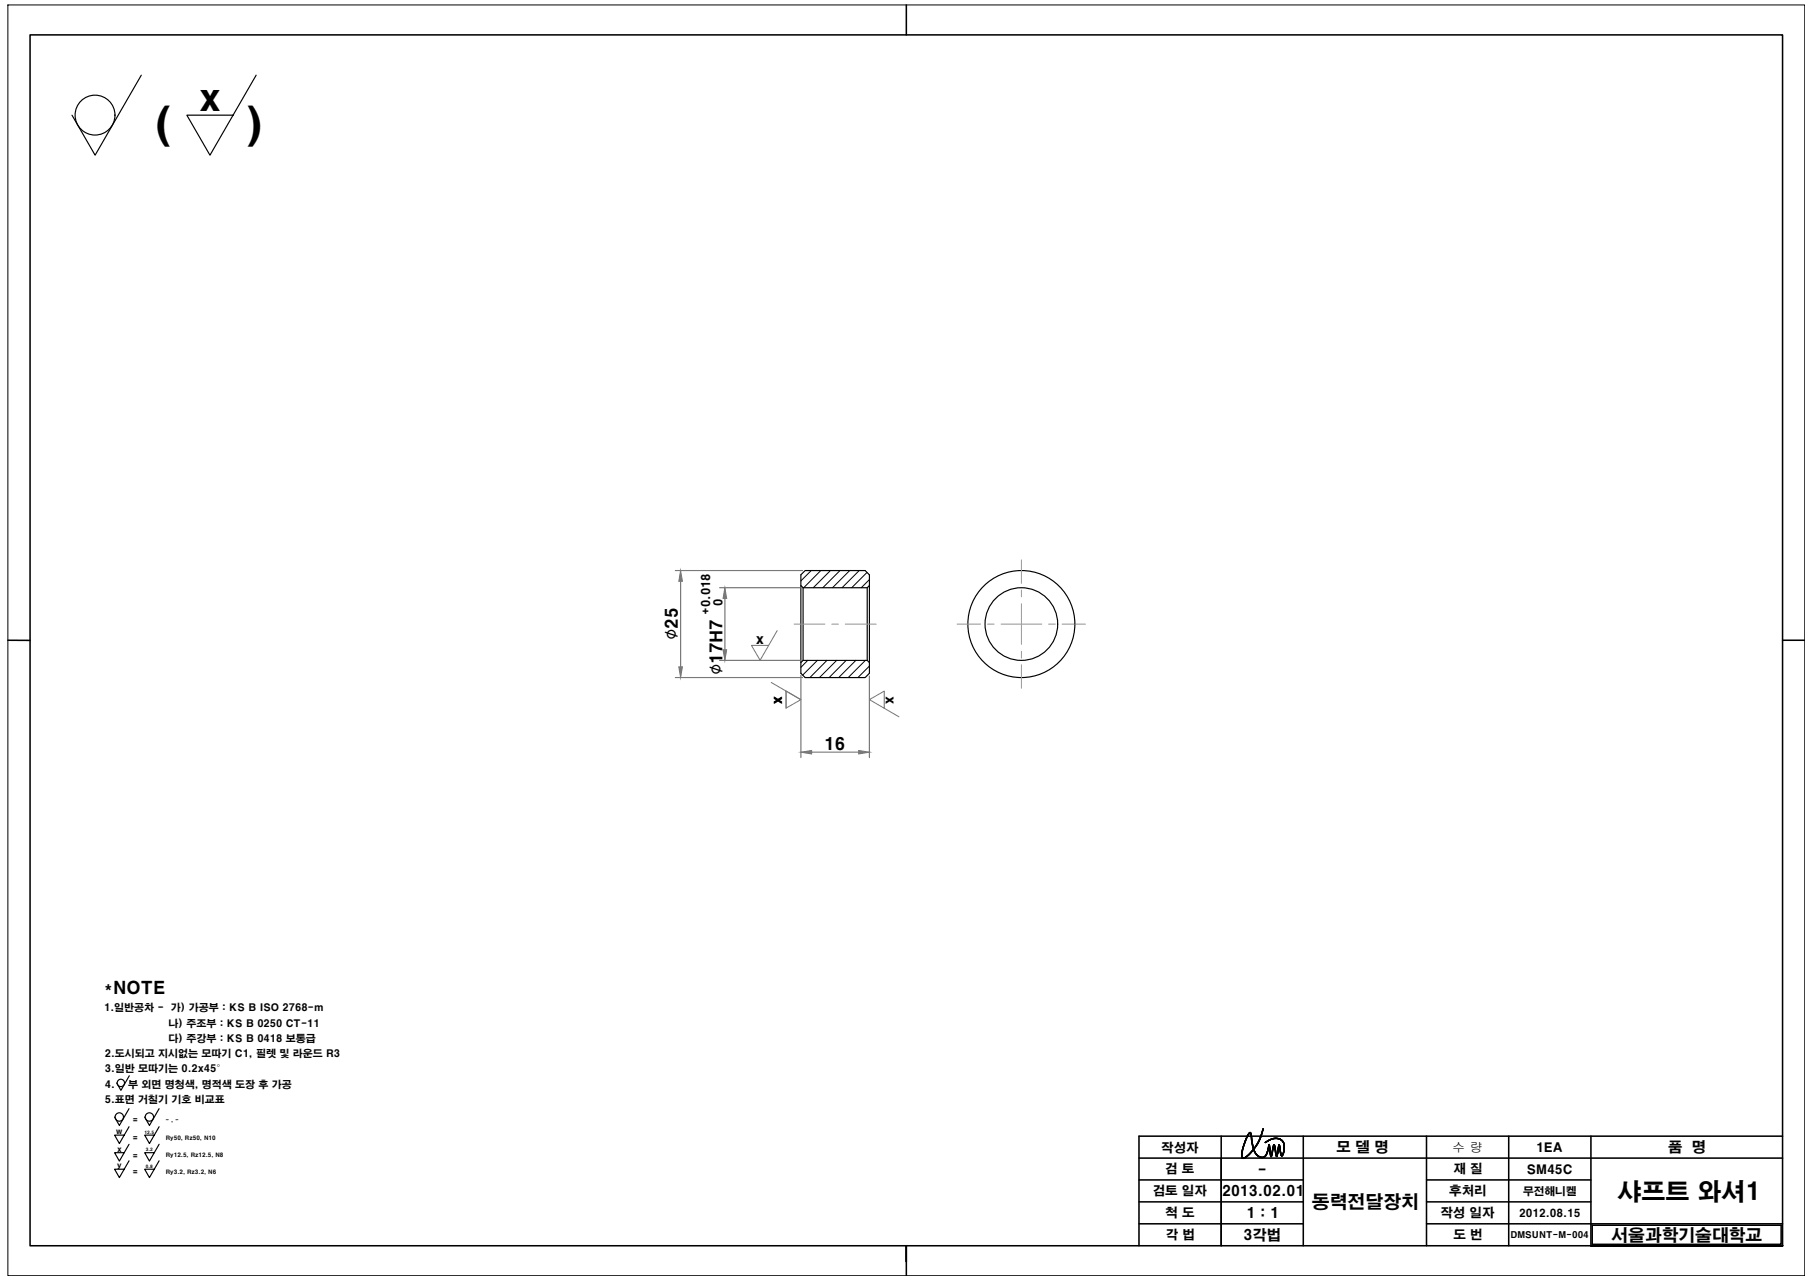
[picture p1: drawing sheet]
<svg xmlns="http://www.w3.org/2000/svg" width="297mm" height="210mm" viewBox="0 0 297 210" stroke-linecap="round" stroke-linejoin="round" font-family="sans-serif">
<!-- layer: tm -->
<g fill="none" stroke="#000" stroke-width=".16">
<path d="M133.1 93.6l-1.7 1.7M134.6 93.6l-2.8 2.8M136.2 93.6l-2.8 2.8M137.8 93.6l-2.8 2.8M139.4 93.6l-2.9 2.8M140.9 93.6l-2.8 2.8M142.2 93.9l-2.5 2.5M142.6 95l-1.3 1.4M132.5 108.3l-1.1 1.1M134.1 108.3l-2.4 2.4M135.6 108.3l-2.8 2.8M137.2 108.3l-2.8 2.8"/>
<path d="M138.8 108.3l-2.8 2.8M140.4 108.3l-2.8 2.8M141.9 108.3l-2.8 2.8M142.6 109.2l-1.9 1.9"/>
</g>
<g fill="none" stroke="#000" stroke-width=".19">
<path d="M23.2 12.3l-7.6 13.1-3.8-6.5M42 12.3l-7.6 13.1-3.8-6.5h7.6M131.4 96l.3 .4h10.5M131.4 94.3l.7-.7h9.8l.7 .7v16.1l-.7 .7h-9.8l-.7-.7zM131.7 96.4v11.9l-.3 .4M142.6 96l-.4 .4v11.9M131.7 108.3h10.5M142.2 108.3l.4 .4M21.2 176.4l-1.4 2.4-.7-1.2M21.2 184.8l-1.6 2.7-.8-1.4h1.6M21.2 187.6l-1.6 2.8-.8-1.4h1.6M21.2 190.4l-1.6 2.7-.8-1.4h1.6"/>
<path d="M21.2 181.8l-1.6 2.8-.8-1.4M26.1 184.8l-1.6 2.7-.8-1.4h1.6M26.1 187.6l-1.6 2.8-.8-1.4h1.6M26.1 190.4l-1.6 2.7-.8-1.4h1.6M26.1 181.8l-1.6 2.8-.8-1.4M204.9 185.9h.2l.5 2.6-.8 .8-.7 .6a.25 .25 0 0 1-.3 0 .25 .25 0 0 1-.1-.3 9.1 9.1 0 0 1 1.2-3.7zM205 185.8l.1 .1 .5 2.6-.8 .8-.7 .6a.28 .28 0 0 1-.3 0 .28 .28 0 0 1-.1-.3 8.7 8.7 0 0 1 1.2-3.7zM205.6 188.4l-.4-2.4-.2-.3a2.59 2.59 0 0 0-.8 1.6l-.6 2 .2 .6h.3l.5-.3 1-1.1M207.5 187.4a2.08 2.08 0 0 1 2.9-.2 2.28 2.28 0 0 1-.2 2.4l-.1-.3-.3-1.6-.4 1.9-.4-1.9-.5 2-.3-2-.1 .2a2.4 2.4 0 0 1-.8 1.8 1.4 1.4 0 0 1-1.7-1.2l-.4-2.6-.2-.2a7.5 7.5 0 0 0-1.3 4.1l.2 .2 .1-.1a7.3 7.3 0 0 0 3.2-4.8l-.7 2.1-.9 1.3a1.41 1.41 0 0 0 1.8 1.2 3.9 3.9 0 0 0 .7-2l.4 1.9 .5-1.9a2.59 2.59 0 0 1 .3 1.6l.1 .3 .4-1.9 .3 1.5 .1 .3a2.22 2.22 0 0 0 0-2.5 2.15 2.15 0 0 0-2.7 .4M207.5 187.3a2.17 2.17 0 0 1 2.8-.3 2.15 2.15 0 0 1-.1 2.6l-.4-1.8-.4 1.8a1.57 1.57 0 0 1-.3-1.3l-.1-.6-.4 1.9-.2 .1-.2-2-.1 .2a2.62 2.62 0 0 1-.8 1.9 1.46 1.46 0 0 1-1.7-1.3l-1.3 1.3-.4 .2-.2-.1a6.9 6.9 0 0 1 1.2-4.1l.1-.1 .2 .1 .4 2.6 .9-1.3 .6-2-.7 2-.8 1.3M207.5 187.4a2.29 2.29 0 0 1 2.7-.4 2.24 2.24 0 0 1 0 2.6 2.52 2.52 0 0 1-.3-1.7l-.1-.2-.4 1.9M207.5 187.3a2.31 2.31 0 0 1 2.6-.4 1.96 1.96 0 0 1 .4 2.4l-.2 .3-.2-.1-.3-1.7-.4 1.8"/>
<path d="M209.8 187.8l-.3 1.8-.1 .1-.1-.1-.3-1.8-.5 1.9-.2-.4-.1-1.5a2.15 2.15 0 0 1-1 2 1.56 1.56 0 0 1-1.6-1.2"/>
<circle cx="15.6" cy="18.9" r="3.3"/>
<circle cx="167.5" cy="102.3" r="8.8"/>
<circle cx="167.5" cy="102.3" r="6"/>
<circle cx="19.8" cy="177.6" r=".6"/>
<circle cx="19.6" cy="183.2" r=".69"/>
<circle cx="24.5" cy="183.2" r=".69"/>
</g>
<path d="M110.8 93.6h20.8M111.6 95.3v14.1M118 96.4h13.3M118.9 98.1v8.5M110.8 111.1h20.8M118 108.3h13.3M131.4 110.8v13.4M142.6 110.9v13.3M133.1 123.3h7.7" fill="none" stroke="#767676" stroke-width=".19"/>
<g fill="#767676" stroke="#767676" stroke-width=".16">
<path d="M118.9 96.4l.3 1.7h-.6z"/>
<path d="M118.6 106.6h.6l-.3 1.7z"/>
<path d="M111.6 93.6l.3 1.7h-.6z"/>
<path d="M111.3 109.4h.6l-.3 1.7z"/>
<path d="M131.4 123.3l1.7-.2v.5z"/>
<path d="M140.8 123.1l1.8 .2-1.8 .3z"/>
</g>
<g fill="none" stroke="#989898" stroke-width=".16">
<path d="M167.5 91.8v3.9M167.5 96.8v1.1M167.5 99v6.7M130.2 102.3h5.1M136.4 102.3h1.1M138.6 102.3h5.1M157 102.3h3.8M161.9 102.3h1.2M164.2 102.3h6.7M167.5 106.8v1.1M167.5 109v3.9M172 102.3h1.1"/>
<path d="M174.2 102.3h3.9"/>
</g>
<path d="M126.5 111.9l4.9 2.8-2.5 1.4v-2.8M127.5 103.4l-2.8 4.9-1.4-2.5h2.8M131.4 114.7l-2.5-1.4v2.8M145 116.1v-2.8l-2.4 1.4 4.8 2.8" fill="none" stroke="#767676" stroke-width=".16"/>
<path d="M1.3 .8h294.7v208.4h-294.7z" fill="none" stroke="#000" stroke-width=".16"/>
<!-- layer: 0 -->
<g fill="none" stroke="#000" stroke-width=".25">
<path d="M4.9 5.7h287.5v198.6h-287.5zM148.7 .8v4.9M1.3 105h3.6M292.4 105h3.6M186.8 197.1h27M186.8 193.5h27M186.8 189.9h105.6M200.3 186.3v18M213.8 186.3v18M234 197.1h26.9M234 193.5h26.9M234 186.3v18"/>
<path d="M247.5 186.3v18M260.9 186.3v18h31.5M292.4 186.3h-105.6v18M148.7 206.9v-2.6v4.9M186.8 200.7h27M234 200.7h58.4M261.2 200.9h30.9v3.2h-30.9z"/>
</g>
<g font-size="7.2">
<text x="25" y="23.5">(</text>
<text x="40.3" y="23.5">)</text>
</g>
<text font-size="5.9" x="32.6" y="18.2">x</text>
<text font-size="3.9" x="265.3" y="196.7">샤프트 와셔1</text>
<g font-size="3.3">
<text x="111.2" y="105" transform="rotate(-90 111.2 105)">∅</text>
<text x="118.5" y="110.8" transform="rotate(-90 118.5 110.8)">∅</text>
</g>
<text font-size="2.9" x="215.2" y="198.1">동력전달장치</text>
<text font-size="2.8" x="17" y="163">*NOTE</text>
<g font-size="2.7">
<text x="111.2" y="103.1" transform="rotate(-90 111.2 103.1)">25</text>
<text x="118.5" y="108.9" transform="rotate(-90 118.5 108.9)">17H7</text>
<text x="135.2" y="122.9">16</text>
<text x="264.3" y="203.5">서울과학기술대학교</text>
</g>
<g font-size="2.3">
<text x="219.2" y="188.9">모 델 명</text>
<text x="273.6" y="188.9">품 명</text>
<text x="200.4" y="196.2">2013.02.01</text>
<text x="206.2" y="192.6">-</text>
<text x="204" y="203.3">3각법</text>
<text x="204.4" y="199.8">1 : 1</text>
</g>
<g font-size="2.2">
<text x="124" y="105.6">x</text>
<text x="127" y="114.1" transform="rotate(90 127 114.1)">x</text>
<text x="145.3" y="114.1" transform="rotate(90 145.3 114.1)">x</text>
</g>
<g font-size="2.1">
<text x="190.5" y="188.8">작성자</text>
<text x="238.2" y="188.9">수 량</text>
<text x="251.9" y="188.9">1EA</text>
<text x="189.1" y="196">검토 일자</text>
<text x="191.1" y="192.4">검 토</text>
<text x="237.7" y="196">후처리</text>
<text x="238.4" y="192.4">재 질</text>
<text x="250.4" y="192.5">SM45C</text>
<text x="191.2" y="199.6">척 도</text>
<text x="191.2" y="203.2">각 법</text>
<text x="236.3" y="199.6">작성 일자</text>
<text x="238.4" y="203.2">도 번</text>
</g>
<g font-size="1.9">
<text x="116.5" y="100.8" transform="rotate(-90 116.5 100.8)">+0.018</text>
<text x="118.5" y="99.4" transform="rotate(-90 118.5 99.4)">0</text>
</g>
<g font-size="1.8">
<text x="249.8" y="195.9">무전해니켈</text>
<text x="249.2" y="199.6">2012.08.15</text>
</g>
<g font-size="1.6">
<text x="17.1" y="165.8">1.일반공차 - 가) 가공부 : KS B ISO 2768-m</text>
<text x="17.2" y="173.4">2.도시되고 지시없는 모따기 C1, 필렛 및 라운드 R3</text>
<text x="27.7" y="168.3">나) 주조부 : KS B 0250 CT-11</text>
<text x="27.7" y="170.9">다) 주강부 : KS B 0418 보통급</text>
<text x="17.2" y="175.9">3.일반 모따기는 0.2x45°</text>
<text x="17.2" y="178.4">4.</text>
<text x="21" y="178.4">부 외면 명청색, 명적색 도장 후 가공</text>
<text x="17.2" y="180.9">5.표면 거칠기 기호 비교표</text>
</g>
<text font-size="1.5" x="247.7" y="203">DMSUNT-M-004</text>
<g font-size="1.4">
<text x="21.7" y="184.2">=</text>
<text x="21.7" y="187.2">=</text>
<text x="21.7" y="190">=</text>
<text x="21.7" y="192.8">=</text>
</g>
<g font-size="1.2">
<text x="19.1" y="186">w</text>
<text x="19.2" y="188.9">x</text>
<text x="19.2" y="191.5">y</text>
</g>
<g font-size=".9">
<text x="27.2" y="184">- , -</text>
<text x="27.2" y="186.9">Ry50, Rz50, N10</text>
<text x="27.2" y="189.8">Ry12.5, Rz12.5, N8</text>
<text x="27.2" y="192.5">Ry3.2, Rz3.2, N6</text>
</g>
<g font-size=".7">
<text x="23.7" y="185.9">12.5</text>
<text x="23.9" y="188.8">3.2</text>
<text x="23.9" y="191.5">0.8</text>
</g>
</svg>
